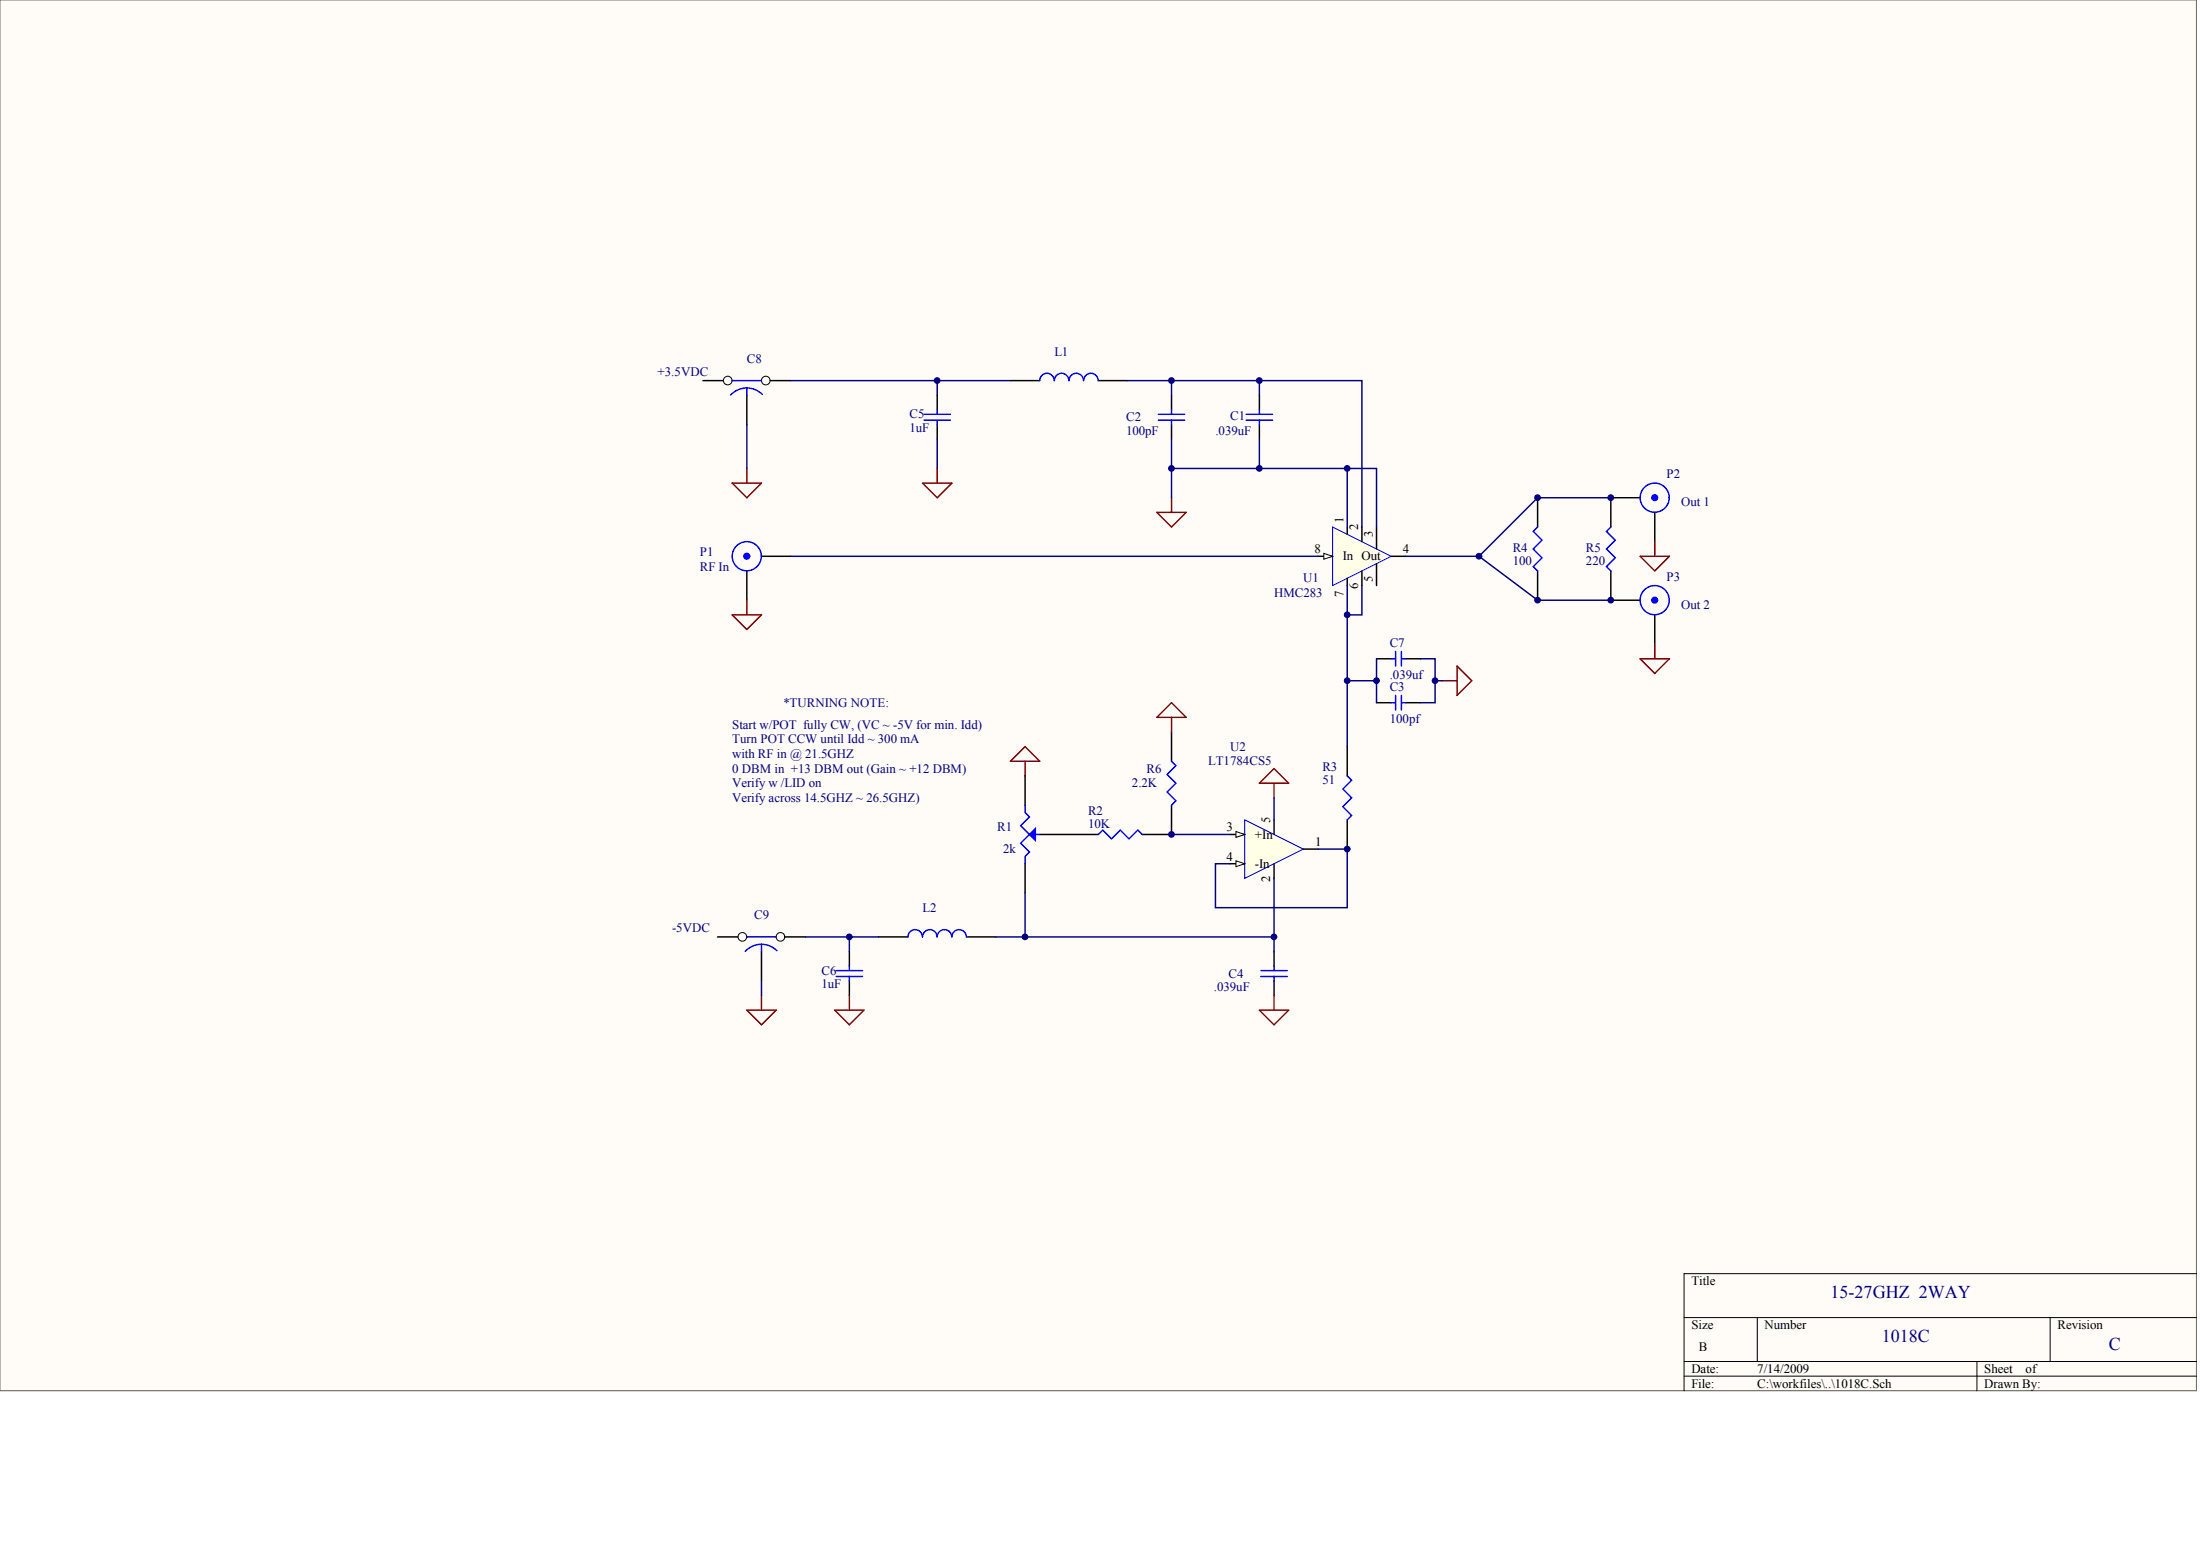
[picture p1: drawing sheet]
<svg xmlns="http://www.w3.org/2000/svg" width="840mm" height="594mm" viewBox="0 0 840 594" stroke-linecap="round" stroke-linejoin="round" font-family="sans-serif">
<path d="M0 0h838.3v530.6h-838.3z" fill="#fffcf8" stroke="#716f64" stroke-width=".38"/>
<path d="M838.3 486h-195.6v44.7M642.7 502.7h195.6M642.7 519.5h195.6M670.6 502.7v16.8M754.5 519.5v11.2M782.4 502.7v16.8M642.7 525.1h195.6" fill="none" stroke="#000" stroke-width=".38"/>
<path d="M285 217.8v11.2M290.6 212.3h11.2" fill="none" stroke="#000" stroke-width=".56"/>
<circle cx="285" cy="212.2" r="1.09" fill="#00f" stroke="#00f" stroke-width=".56"/>
<circle cx="285" cy="212.2" r="5.6" fill="none" stroke="#00f" stroke-width=".56"/>
<path d="M508.6 201.1l22.3 11.2-22.3 11.1z" fill="#ffffe8" stroke="#00f" stroke-width=".38"/>
<path d="M503 212.3h5.6M519.8 201.1v5.6M519.8 217.8v5.6M530.9 212.3h5.6" fill="none" stroke="#000" stroke-width=".56"/>
<path d="M505.2 211.1l3.4 1.2-3.4 1.1z" fill="#fffcf8" stroke="#000" stroke-width=".38"/>
<g fill="none" stroke="#000" stroke-width=".56">
<path d="M268.3 145.2h11.1M385.6 145.2h11.2M419.2 145.2h11.1M447.1 150.8v5.6M480.6 150.8v5.6M447.1 162v5.6M480.6 162v5.6M586.8 189.9v11.2M625.9 189.9h-11.1v11.2M631.5 195.5v11.2M514.2 201.1v2.8M525.3 201.1v8.4"/>
<path d="M525.3 215.1v8.3M586.8 217.8v11.2M614.8 217.8v11.2h11.1M514.2 220.6v2.8M631.5 234.6v11.2"/>
</g>
<path d="M301.8 212.3h201.2" fill="none" stroke="#000080" stroke-width=".56"/>
<g fill="none" stroke="#00f" stroke-width=".56">
<path d="M407.9 145.2a2.79 2.79 0 0 0-2.8-2.8 2.79 2.79 0 0 0-2.8 2.8 2.77 2.77 0 0 0-2.7-2.8 2.77 2.77 0 0 0-2.8 2.8M413.5 145.2a2.77 2.77 0 0 0-2.8-2.8 2.77 2.77 0 0 0-2.7 2.8M419.1 145.2a2.77 2.77 0 0 0-2.8-2.8 2.77 2.77 0 0 0-2.7 2.8M442.1 158.1h10M447.1 156.4v1.7M475.6 158.1h10.1M480.6 156.4v1.7M442.1 160.3h10M447.1 160.3v1.7M475.6 160.3h10.1M480.6 160.3v1.7M586.8 201.1l-1.7 1.7 3.4 3.3-3.4 3.4 3.4 3.3-3.4 3.4 1.7 1.6"/>
<path d="M614.8 201.1l-1.7 1.7 3.3 3.3-3.3 3.4 3.3 3.3-3.3 3.4 1.7 1.6"/>
<circle cx="631.5" cy="189.9" r="5.6"/>
<circle cx="631.5" cy="229" r="5.6"/>
</g>
<g fill="#00f" stroke="#00f" stroke-width=".56">
<circle cx="631.5" cy="189.9" r="1.09"/>
<circle cx="631.5" cy="229" r="1.09"/>
</g>
<path d="M625.9 212.3h11.2l-5.6 5.5zM631.5 206.7v5.6M625.9 251.4h11.2l-5.6 5.5zM631.5 245.8v5.6M385.6 290.5l5.6-5.6 5.6 5.6zM391.2 290.5v5.5" fill="none" stroke="#800000" stroke-width=".56"/>
<circle cx="277.7" cy="145.2" r="1.65" fill="#fffcf8" stroke="#000" stroke-width=".38"/>
<path d="M290.6 145.2h11.2" fill="none" stroke="#000" stroke-width=".56"/>
<circle cx="292.3" cy="145.2" r="1.65" fill="#fffcf8" stroke="#000" stroke-width=".38"/>
<path d="M285 150.8v11.2" fill="none" stroke="#000" stroke-width=".56"/>
<path d="M279.4 145.2h11.2M285 148a8.4 8.4 0 0 1 5.9 2.5M285 148a8.4 8.4 0 0 0-6.2 2.8M285 148v2.8" fill="none" stroke="#00f" stroke-width=".56"/>
<path d="M301.8 145.2h83.8M514.2 178.7v22.4" fill="none" stroke="#000080" stroke-width=".56"/>
<path d="M441.5 195.5h11.2l-5.6 5.6zM447.1 189.9v5.6" fill="none" stroke="#800000" stroke-width=".56"/>
<path d="M475 312.8l22.4 11.2-22.4 11.2z" fill="#ffffe8" stroke="#00f" stroke-width=".38"/>
<path d="M469.5 318.4h5.5" fill="none" stroke="#000" stroke-width=".56"/>
<path d="M471.7 317.3l3.3 1.1-3.3 1.1z" fill="#fffcf8" stroke="#000" stroke-width=".38"/>
<path d="M469.5 329.6h5.5" fill="none" stroke="#000" stroke-width=".56"/>
<path d="M471.7 328.4l3.3 1.2-3.3 1.1z" fill="#fffcf8" stroke="#000" stroke-width=".38"/>
<path d="M486.2 312.8v5.6M486.2 329.6v5.6M497.4 324h5.6M273.8 357.5h11.2" fill="none" stroke="#000" stroke-width=".56"/>
<circle cx="283.3" cy="357.5" r="1.65" fill="#fffcf8" stroke="#000" stroke-width=".38"/>
<path d="M296.2 357.5h11.2" fill="none" stroke="#000" stroke-width=".56"/>
<circle cx="297.9" cy="357.5" r="1.65" fill="#fffcf8" stroke="#000" stroke-width=".38"/>
<g fill="none" stroke="#000" stroke-width=".56">
<path d="M357.7 150.8v5.6M357.7 162v5.6M525.3 251.4h5.6M536.5 251.4h5.6M447.1 279.3v11.2M525.3 268.1h5.6M536.5 268.1h5.6M391.2 296v11.2M514.2 284.9v11.1M396.8 318.4h22.4M447.1 307.2v11.2h-11.2M514.2 312.8v11.2"/>
<path d="M391.2 329.6v11.1M335.3 357.5h11.2M368.9 357.5h11.1M290.6 363.1v11.2M324.1 363.1v5.6M324.1 374.3v5.5M486.2 363.1v5.6M486.2 374.3v5.5"/>
</g>
<g fill="none" stroke="#00f" stroke-width=".56">
<path d="M352.6 158.1h10.1M357.7 156.4v1.7M352.6 160.3h10.1M357.7 160.3v1.7M530.9 251.4h1.7M532.6 248.6v5.6M534.8 251.4h1.7M534.8 248.6v5.6M530.9 268.1h1.7M532.6 265.3v5.6M534.8 265.3v5.6M534.8 268.1h1.7"/>
<path d="M447.1 290.5l1.7 1.6-3.4 3.4 3.4 3.3-3.4 3.4 3.4 3.3-1.7 1.7M514.2 296l1.6 1.7-3.3 3.4 3.3 3.3-3.3 3.4 3.3 3.3-1.6 1.7M391.2 307.2v2.8l1.7 1.7-3.4 3.3 3.4 3.4-3.4 3.3 3.4 3.4-1.7 1.7v2.8M392.9 318.4h3.9M419.2 318.4l1.6-1.7 3.4 3.4 3.3-3.4 3.4 3.4 3.3-3.4 1.7 1.7M285 357.5h11.2M357.6 357.5a2.79 2.79 0 0 0-2.8-2.8 2.79 2.79 0 0 0-2.8 2.8 2.77 2.77 0 0 0-2.7-2.8 2.77 2.77 0 0 0-2.8 2.8M368.8 357.5a2.79 2.79 0 0 0-2.8-2.8 2.79 2.79 0 0 0-2.8 2.8 2.77 2.77 0 0 0-2.8-2.8 2.77 2.77 0 0 0-2.7 2.8M290.6 360.3a8.4 8.4 0 0 1 5.9 2.5M290.6 360.3a8.4 8.4 0 0 0-6.2 2.7M290.6 360.3v2.8M319.1 372.6h10.1"/>
<path d="M319.1 370.3h10.1M324.1 368.7v1.6M324.1 372.6v1.7M481.2 372.6h10M481.2 370.3h10M486.2 368.7v1.6M486.2 372.6v1.7"/>
</g>
<g fill="none" stroke="#800000" stroke-width=".56">
<path d="M285 178.7v5.6M357.7 178.7v5.6M279.4 184.3h11.2l-5.6 5.6zM352.1 184.3h11.2l-5.6 5.6zM279.4 234.6h11.2l-5.6 5.6zM285 229v5.6M550.5 259.7h5.6M556.1 254.2l5.6 5.5-5.6 5.6zM441.5 273.7l5.6-5.6 5.6 5.6zM447.1 273.7v5.6M480.6 298.8l5.6-5.5 5.6 5.5zM486.2 298.8v5.6"/>
<path d="M290.6 379.8v5.6M324.1 379.8v5.6M486.2 379.8v5.6M285 385.4h11.2l-5.6 5.6zM318.6 385.4h11.1l-5.6 5.6zM480.6 385.4h11.2l-5.6 5.6z"/>
</g>
<g fill="none" stroke="#000080" stroke-width=".56">
<path d="M357.7 145.2v5.6M430.3 145.2h89.5v55.9M447.1 145.2v5.6M480.6 145.2v5.6M285 162v16.7M357.7 167.6v11.1M447.1 178.7h78.2v22.4M447.1 167.6v22.3M480.6 167.6v11.1M614.8 189.9h-28l-22.3 22.4h-28M564.5 212.3l22.3 16.7h28M514.2 223.4v61.5"/>
<path d="M519.8 223.4v11.2h-5.6M514.2 259.7h11.1M525.3 251.4v16.7M542.1 251.4h5.6v16.7h-5.6M547.7 259.7h2.8M447.1 318.4h22.4M486.2 304.4v8.4M486.2 335.2v27.9M503 324h11.2v22.3h-50.3v-16.7h5.6M307.4 357.5h27.9M324.1 357.5v5.6M380 357.5h106.2"/>
<path d="M391.2 340.7v16.8M290.6 374.3v5.5"/>
</g>
<path d="M392.9 318.4l2.2-2.2v4.4z" fill="#00f" stroke="#00f" stroke-width=".56"/>
<g fill="#000080" stroke="#000080" stroke-width=".38">
<circle cx="324.1" cy="357.5" r="1.09"/>
<circle cx="357.7" cy="145.2" r="1.09"/>
<circle cx="391.2" cy="357.5" r="1.09"/>
<circle cx="447.1" cy="318.4" r="1.09"/>
<circle cx="447.1" cy="178.7" r="1.09"/>
<circle cx="447.1" cy="145.2" r="1.09"/>
<circle cx="480.6" cy="178.7" r="1.09"/>
<circle cx="480.6" cy="145.2" r="1.09"/>
<circle cx="486.2" cy="357.5" r="1.09"/>
<circle cx="514.1" cy="324" r="1.09"/>
<circle cx="514.1" cy="259.7" r="1.09"/>
<circle cx="514.1" cy="234.6" r="1.09"/>
<circle cx="514.1" cy="178.7" r="1.09"/>
<circle cx="525.3" cy="259.7" r="1.09"/>
<circle cx="547.7" cy="259.7" r="1.09"/>
<circle cx="564.4" cy="212.2" r="1.09"/>
<circle cx="586.8" cy="229" r="1.09"/>
<circle cx="586.8" cy="189.9" r="1.09"/>
<circle cx="614.7" cy="229" r="1.09"/>
<circle cx="614.7" cy="189.9" r="1.09"/>
</g>
<g font-size="6.9" fill="#000080">
<text x="698.6" y="495.4">15-27GHZ 2WAY</text>
<text x="718.2" y="512.2">1018C</text>
<text x="804.8" y="515">C</text>
</g>
<g font-size="4.9" fill="#000080">
<text x="402.4" y="135.6">L1</text>
<text x="250.9" y="143.5">+3.5VDC</text>
<text x="285" y="138.4">C8</text>
<text x="347.1" y="159.7">C5</text>
<text x="429.8" y="160.8">C2</text>
<text x="469.5" y="160.2">C1</text>
<text x="347.1" y="164.7">1uF</text>
<text x="429.8" y="165.8">100pF</text>
<text x="463.9" y="165.8">.039uF</text>
<text x="636" y="182.6">P2</text>
<text x="641.6" y="193.2">Out 1</text>
<text x="267.1" y="212.2">P1</text>
<text x="577.3" y="210.5">R4</text>
<text x="577.3" y="215.5">100</text>
<text x="605.3" y="210.5">R5</text>
<text x="605.3" y="215.5">220</text>
<text x="267.1" y="217.8">RF In</text>
<text x="636" y="221.7">P3</text>
<text x="486.2" y="227.8">HMC283</text>
<text x="497.4" y="222.2">U1</text>
<text x="641.6" y="232.3">Out 2</text>
<text x="530.4" y="246.8">C7</text>
<text x="530.4" y="259.1">.039uf</text>
<text x="530.4" y="263.6">C3</text>
<text x="299" y="269.7">*TURNING NOTE:</text>
<text x="530.4" y="275.9">100pf</text>
<text x="279.4" y="278.1">Start w/POT fully CW, (VC ~ -5V for min. Idd)</text>
<text x="279.4" y="283.7">Turn POT CCW until Idd ~ 300 mA</text>
<text x="469.5" y="286.5">U2</text>
<text x="279.4" y="289.3">with RF in @ 21.5GHZ</text>
<text x="461.1" y="292.1">LT1784CS5</text>
<text x="279.4" y="294.8">0 DBM in +13 DBM out (Gain ~ +12 DBM)</text>
<text x="437.6" y="294.8">R6</text>
<text x="504.7" y="294.3">R3</text>
<text x="504.7" y="299.3">51</text>
<text x="279.4" y="300.4">Verify w /LID on</text>
<text x="432" y="300.4">2.2K</text>
<text x="279.4" y="306">Verify across 14.5GHZ ~ 26.5GHZ)</text>
<text x="415.2" y="311">R2</text>
<text x="380.6" y="317.2">R1</text>
<text x="415.2" y="316.1">10K</text>
<text x="382.8" y="325.6">2k</text>
<text x="352.1" y="347.9">L2</text>
<text x="287.8" y="350.7">C9</text>
<text x="256.5" y="355.7">-5VDC</text>
<text x="313.5" y="371.9">C6</text>
<text x="313.5" y="377">1uF</text>
<text x="468.9" y="373">C4</text>
<text x="463.3" y="378.1">.039uF</text>
</g>
<g font-size="4.9">
<text x="512.7" y="199.4" transform="rotate(-90 512.7 199.4)">1</text>
<text x="518.3" y="202.2" transform="rotate(-90 518.3 202.2)">2</text>
<text x="523.9" y="205" transform="rotate(-90 523.9 205)">3</text>
<text x="501.6" y="211.1">8</text>
<text x="512.5" y="213.8">In Out</text>
<text x="535.4" y="211.1">4</text>
<text x="512.7" y="227.6" transform="rotate(-90 512.7 227.6)">7</text>
<text x="518.3" y="224.8" transform="rotate(-90 518.3 224.8)">6</text>
<text x="523.9" y="222" transform="rotate(-90 523.9 222)">5</text>
<text x="468.1" y="317.2">3</text>
<text x="484.8" y="313.9" transform="rotate(-90 484.8 313.9)">5</text>
<text x="479" y="320">+In</text>
<text x="501.9" y="322.8">1</text>
<text x="468.1" y="328.4">4</text>
<text x="479" y="331.2">-In</text>
<text x="484.8" y="336.5" transform="rotate(-90 484.8 336.5)">2</text>
<text x="645.5" y="490.4">Title</text>
<text x="645.5" y="507.1">Size</text>
<text x="673.4" y="507.1">Number</text>
<text x="785.2" y="507.1">Revision</text>
<text x="648.3" y="515.5">B</text>
<text x="645.5" y="523.9">Date:</text>
<text x="670.6" y="523.9">7/14/2009</text>
<text x="757.3" y="523.9">Sheet</text>
<text x="773.1" y="523.9">of</text>
<text x="645.5" y="529.5">File:</text>
<text x="670.6" y="529.5">C:\workfiles\..\1018C.Sch</text>
<text x="757.3" y="529.5">Drawn By:</text>
</g>
</svg>
